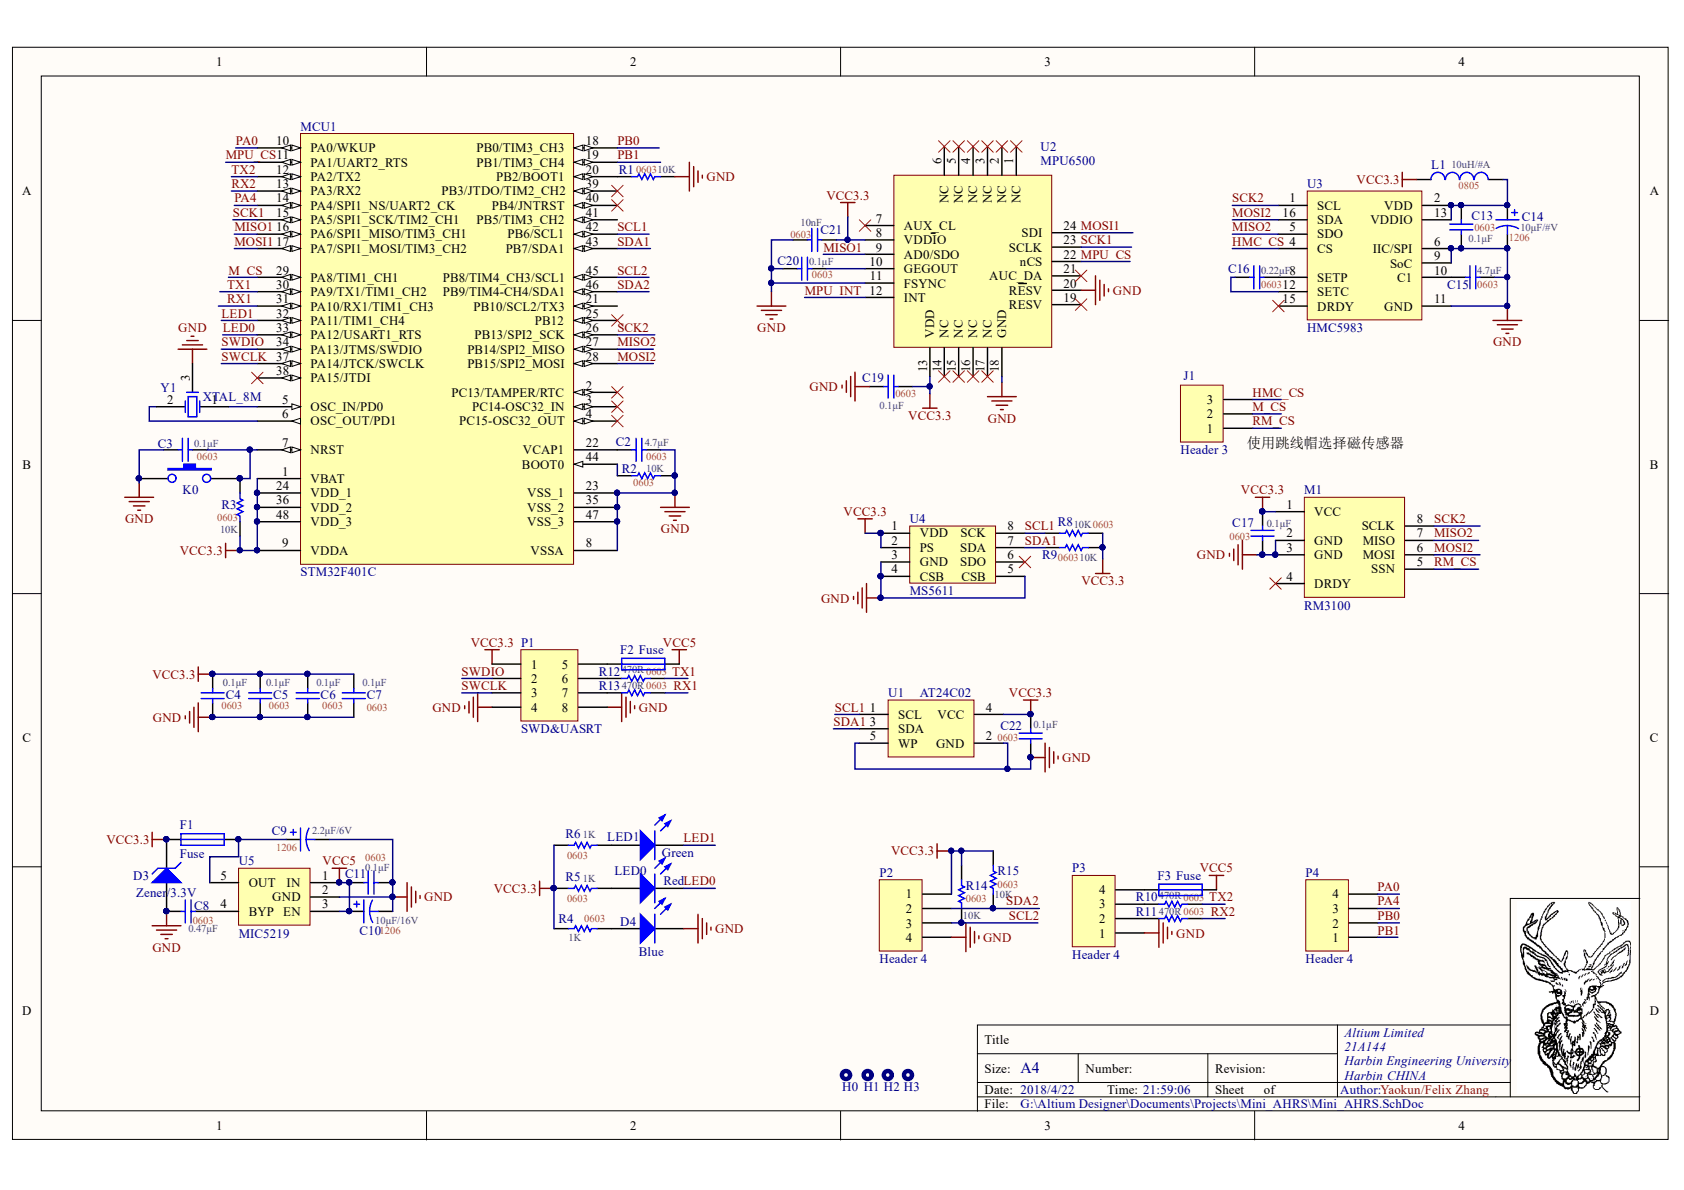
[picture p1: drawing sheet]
# Altium project Mini_AHRS.PrjPcb
1 sheet, 59 parts. Net scope: global (net labels, ports and power ports of the same name join across sheets).
Board file: Mini_AHRS_TEST.PcbDoc

## Sheet Mini_AHRS.SchDoc
size A4; Author: Yaokun/Felix Zhang; Organization: Altium Limited; Address1: 21A144; Address2: Harbin Engineering University; Address3: Harbin; Address4: CHINA

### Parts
C2  value 4.7μF  [CAP_0603_16*08]  (hidden comment: 0603)
C3  value 0.1μF  [CAP_0603_16*08]  (hidden comment: 0603)
C4  value 0.1μF  [CAP_0603_16*08]  (hidden comment: 0603)
C5  value 0.1μF  [CAP_0603_16*08]  (hidden comment: 0603)
C6  value 0.1μF  [CAP_0603_16*08]  (hidden comment: 0603)
C7  value 0.1μF  [CAP_0603_16*08]  (hidden comment: 0603)
C8  value 0.47μF  [CAP_0603_16*08]  (hidden comment: 0603)
C9  value 2.2μF/6V  PackageReference: 1206  [CAP_0805_20*12]  (hidden comment: Polar)
C10  value 10μF/16V  PackageReference: 1206  [CAP_1206]  (hidden comment: Polar)
C11  value 0.1μF  [CAP_0603_16*08]  (hidden comment: 0603)
C13  value 0.1μF  [CAP_0603_16*08]  (hidden comment: 0603)
C14  value 10μF/#V  PackageReference: 1206  [CAP_0805_20*12]  (hidden comment: Polar)
C15  value 4.7μF  [CAP_0805_20*12]  (hidden comment: 0603)
C16  value 0.22μF  [CAP_0603_16*08]  (hidden comment: 0603)
C17  value 0.1μF  [CAP_0603_16*08]  (hidden comment: 0603)
C19  value 0.1μF  [CAP_0603_16*08]  (hidden comment: 0603)
C20  value 0.1μF  [CAP_0603_16*08]  (hidden comment: 0603)
C21  value 10nF  [CAP_0603_16*08]  (hidden comment: 0603)
C22  value 0.1μF  [CAP_0603_16*08]  (hidden comment: 0603)
D3  Zener/3.3V  [SOD523]
D4  Blue  [CAP_0603_16*08]
F1  Fuse  [RES_0805_20*12]
F2  Fuse  [RES_0805_20*12]
F3  Fuse  [RES_0805_20*12]
H0  Pad-SCREW  [PAD_M2]  (value not drawn)
H1  Pad-SCREW  [PAD_M2]  (value not drawn)
H2  Pad-SCREW  [PAD_M2]  (value not drawn)
H3  Pad-SCREW  [PAD_M2]  (value not drawn)
J1  Header 3  [HEADER1*3sig]
K0  KEY  [KEY_2]  (value not drawn)
L1  value 10uH/#A  PackageReference: 0805  [IND_0805_20*12]  (hidden comment: MODEL?)
LED0  Red  [CAP_0603_16*08]
LED1  Green  [CAP_0603_16*08]
M1  RM3100  [RM3100_MODEUL]
MCU1  STM32F401C  [QFN-48_7x7x05P]
P1  SWD&UASRT  [HEADER2*4_PIN]
P2  Header 4  [JST_CH1.0_4P]
P3  Header 4  [JST_CH1.0_4P]
P4  Header 4  [HEADER1*4_PIN]
R1  value 10K  PackageReference: 0603  [RES_0603_16*08]  (hidden comment: SMD)
R2  value 10K  PackageReference: 0603  [RES_0603_16*08]  (hidden comment: SMD)
R3  value 10K  PackageReference: 0603  [RES_0603_16*08]  (hidden comment: SMD)
R4  value 1K  PackageReference: 0603  [RES_0603_16*08]  (hidden comment: SMD)
R5  value 1K  PackageReference: 0603  [RES_0603_16*08]  (hidden comment: SMD)
R6  value 1K  PackageReference: 0603  [RES_0603_16*08]  (hidden comment: SMD)
R8  value 10K  PackageReference: 0603  [RES_0603_16*08]  (hidden comment: SMD)
R9  value 10K  PackageReference: 0603  [RES_0603_16*08]  (hidden comment: SMD)
R10  value 470R  PackageReference: 0603  [RES_0603_16*08]  (hidden comment: SMD)
R11  value 470R  PackageReference: 0603  [RES_0603_16*08]  (hidden comment: SMD)
R12  value 470R  PackageReference: 0603  [RES_0603_16*08]  (hidden comment: SMD)
R13  value 470R  PackageReference: 0603  [RES_0603_16*08]  (hidden comment: SMD)
R14  value 10K  PackageReference: 0603  [RES_0603_16*08]  (hidden comment: SMD)
R15  value 10K  PackageReference: 0603  [RES_0603_16*08]  (hidden comment: SMD)
U1  AT24C02  [SOT23-5]
U2  MPU6500  [QFN24_3*3*0.4]
U3  HMC5983  [QFN-16_3x3x05P]
U4  MS5611  [MS5611]
U5  MIC5219  [SOT23-5]
Y1  XTAL_8M  [XTAL_SMD_8M]

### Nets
GND: C2.1 C3.1 C4.2 C5.2 C6.2 C7.1 C8.2 C9.2 C10.2 C11.1 C13.2 C14.2 C15.1 C17.2 C19.2 C20.2 C21.2 C22.2 D3.1(A) D4.2(K) K0.1 M1.2(GND) M1.3(GND) MCU1.8(VSSA) MCU1.23(VSS_1) MCU1.35(VSS_2) MCU1.47(VSS_3) P1.4 P1.8 P2.4 P3.1 R1.2 R2.1 U1.2(GND) U1.5(WP) U2.11(FSYNC) U2.18(GND) U2.20(R~{E}SV) U3.6(IIC/SPI) U3.9(SoC) U3.11(GND) U4.3(GND) U4.4(CSB) U4.5(CSB) U5.2(GND) Y1.3(OSC3)
VCC3.3: C4.1 C5.1 C6.1 C7.2 C17.1 C19.1 C21.1 C22.1 D3.2(K) F1.1 L1.1 M1.1(VCC) MCU1.1(VBAT) MCU1.9(VDDA) MCU1.24(VDD_1) MCU1.36(VDD_2) MCU1.48(VDD_3) P1.1 P2.1 R3.2 R4.1 R5.1 R6.1 R8.2 R9.2 R14.1 R15.1 U1.4(VCC) U2.8(VDD~{I}O) U2.13(VDD) U4.1(VDD) U4.2(PS)
VCC5: C10.1 C11.2 F2.2 F3.2 U5.1(IN) U5.3(EN)
HMC_CS: J1.3 U3.4(CS)
LED0: LED0.2(K) MCU1.33(PA12/USART1_RTS)
LED1: LED1.2(K) MCU1.32(PA11/TIM1_CH4)
M_CS: J1.2 MCU1.29(PA8/TIM1_CH1)
MISO1: MCU1.16(PA6/SPI1_MISO/TIM3_CH1) U2.9(AD0/SDO)
MISO2: M1.7(MISO) MCU1.27(PB14/SPI2_MISO) U3.5(SDO)
MOSI1: MCU1.17(PA7/SPI1_MOSI/TIM3_CH2) U2.24(SDI)
MOSI2: M1.6(MOSI) MCU1.28(PB15/SPI2_MOSI) U3.16(SDA)
MPU_CS: MCU1.11(PA1/UART2_RTS) U2.22(nCS)
MPU_INT: U2.12(INT)
PA0: MCU1.10(PA0/WKUP) P4.4
PA4: MCU1.14(PA4/SPI1_NS/UART2_CK) P4.3
PB0: MCU1.18(PB0/TIM3_CH3) P4.2
PB1: MCU1.19(PB1/TIM3_CH4) P4.1
RM_CS: J1.1 M1.5(SSN)
RX1: MCU1.31(PA10/RX1/TIM1_CH3) R13.1
RX2: MCU1.13(PA3/RX2) R11.1
SCK1: MCU1.15(PA5/SPI1_SCK/TIM2_CH1) U2.23(SCLK)
SCK2: M1.8(SCLK) MCU1.26(PB13/SPI2_SCK) U3.1(SCL)
SCL1: MCU1.42(PB6/SCL1) R8.1 U1.1(SCL) U4.8(SCK)
SCL2: MCU1.45(PB8/TIM4_CH3/SCL1) P2.3 R14.2
SDA1: MCU1.43(PB7/SDA1) R9.1 U1.3(SDA) U4.7(SDA)
SDA2: MCU1.46(PB9/TIM4-CH4/SDA1) P2.2 R15.2
SWCLK: MCU1.37(PA14/JTCK/SWCLK) P1.3
SWDIO: MCU1.34(PA13/JTMS/SWDIO) P1.2
TX1: MCU1.30(PA9/TX1/TIM1_CH2) R12.1
TX2: MCU1.12(PA2/TX2) R10.1
NetC2_2: C2.2 MCU1.22(VCAP1)
NetC3_2: C3.2 K0.2 MCU1.7(NRST) R3.1
NetC8_1: C8.1 U5.4(BYP)
NetC9_1: C9.1 F1.2 U5.5(OUT)
NetC13_1: C13.1 C14.1 L1.2 U3.2(VDD) U3.13(VDDIO)
NetC15_2: C15.2 U3.10(C1)
NetC16_1: C16.1 U3.8(SETP)
NetC16_2: C16.2 U3.12(SETC)
NetC20_1: C20.1 U2.10(GEGOUT)
NetD4_1: D4.1(A) R4.2
NetF2_1: F2.1 P1.5
NetF3_1: F3.1 P3.4
NetLED0_1: LED0.1(A) R5.2
NetLED1_1: LED1.1(A) R6.2
NetMCU1_5: MCU1.5(OSC_IN/PD0) Y1.1(OSC1)
NetMCU1_6: MCU1.6(OSC_OUT/PD1) Y1.2(OSC2)
NetMCU1_20: MCU1.20(PB2/BOOT1) R1.1
NetMCU1_44: MCU1.44(BOOT0) R2.2
NetP1_6: P1.6 R12.2
NetP1_7: P1.7 R13.2
NetP3_2: P3.2 R11.2
NetP3_3: P3.3 R10.2

Not connected (* = marked no-connect by the designer): M1 4(DRDY)*; MCU1 2(PC13/TAMPER/RTC)* 3(PC14-OSC32_IN)* 4(PC15-OSC32_OUT)* 21(PB10/SCL2/TX3) 25(PB12)* 38(PA15/JTDI)* 39(PB3/JTDO/TIM2_CH2)* 40(PB4/JNTRST)* 41(PB5/TIM3_CH2); U2 1(NC)* 2(NC)* 3(NC)* 4(NC)* 5(NC)* 6(NC)* 7(AUX_CL)* 14(NC)* 15(NC)* 16(NC)* 17(NC)* 19(RESV)* 21(AUC_DA)*; U3 15(DRDY)*; U4 6(SDO)*

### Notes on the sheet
- (near J1) 使用跳线帽选择磁传感器
